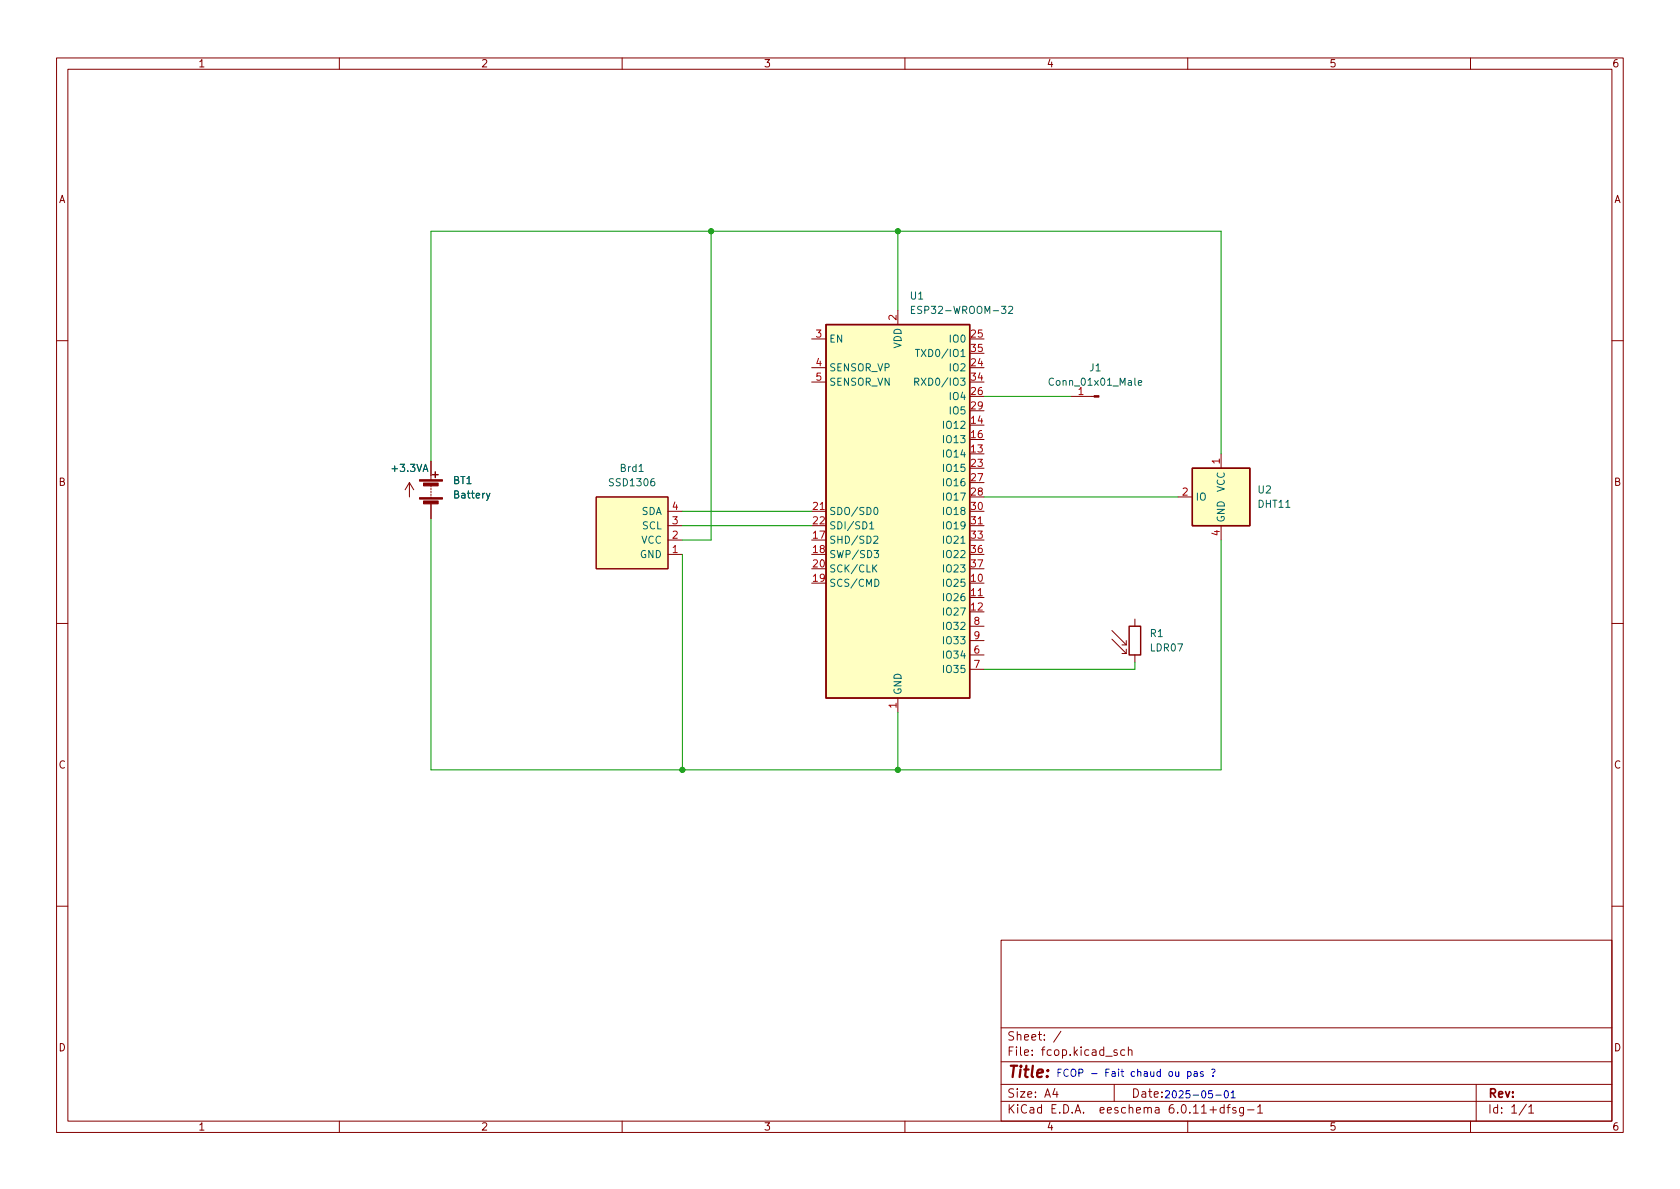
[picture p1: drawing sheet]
<svg xmlns="http://www.w3.org/2000/svg" width="297mm" height="210mm" viewBox="0 0 297 210" stroke-linecap="round" stroke-linejoin="round" font-family="sans-serif">
<g fill="none" stroke="#840000" stroke-width=".18">
<path d="M10 10.2h277v190.1h-277zM12 12.2h273v186.1h-273zM60 10.2v2M110 10.2v2M160 10.2v2M210 10.2v2M260 10.2v2M143.5 59.9h2.5M158.7 54.9v2.5M171.4 59.9h2.6M10 60.2h2M143.5 65h2.5"/>
<path d="M143.5 67.6h2.5M171.4 70.1h2.6M171.4 75.2h2.6M171.4 77.7h2.6M171.4 65h2.6M171.4 72.6h2.6M171.4 67.6h2.6M171.4 62.5h2.6M189.2 70.1h4.2M285 60.2h2M72.4 85.3l-.8 1.3M72.4 85.3v2.6"/>
<path d="M72.4 85.3l.8 1.3M76.2 81.5v3.3M76.2 85.8v.3M76.2 86.4v.2M76.2 86.9v.2M76.2 87.4v.2M76.2 87.9v.2M76.2 89.1v2.6M105.4 87.9h12.7v12.7h-12.7zM118.1 98h2.5M118.1 95.5h2.5M118.1 93h2.5"/>
<path d="M118.1 90.4h2.5M143.5 98h2.5M143.5 95.5h2.5M143.5 93h2.5M143.5 90.4h2.5M171.4 98h2.6M171.4 95.5h2.6M171.4 93h2.6M171.4 90.4h2.6M171.4 87.9h2.6M171.4 80.3h2.6M171.4 82.8h2.6"/>
<path d="M171.4 85.3h2.6M208.3 87.9h2.5M215.9 80.3v2.5M215.9 93v2.5M10 110.2h2M143.5 103.1h2.5M143.5 100.6h2.5M171.4 103.1h2.6M171.4 105.7h2.6M171.4 108.2h2.6M171.4 100.6h2.6M171.4 115.8h2.6"/>
<path d="M171.4 118.4h2.6M171.4 110.7h2.6M171.4 113.3h2.6M196.6 113l2.5 2.6M196.6 111.5l2.5 2.5M198.4 115.6h.7M198.4 114h.7M199.1 113.3v.7M199.1 114.8v.8M200.7 109.5v1.2M200.7 115.8v1.3M285 110.2h2"/>
<path d="M158.7 123.4v2.6M10 160.2h2M177 166.3h108v32h-108zM285 160.2h2M60 198.3v2M110 198.3v2M160 198.3v2M177 194.8h108M177 191.8h108M177 187.8h108M177 181.8h108M182.5 186.5v.1"/>
<path d="M182.5 185.7v.1M184.6 183.8v.1M184.6 183v.1M187.6 182.4l-1.3 1.9M197 191.8v3M198.9 185.7l-.5-.1-.3 .3v.4l.2 .3h.6M199.5 185.8l.2-.2 .4 .1v.9M199.5 185.1v1.5M204.3 195.9h.6v.9M204.9 196.2l-.5 .1a.29 .29 0 0 0-.2 .2 .29 .29 0 0 0 .2 .3h.5M210 198.3v2M220.6 196.3h1.1"/>
<path d="M222.4 195.8l.4-.5v1.5M222.4 196.8h.8M260 198.3v2M261 191.8v6.5M270.3 195.8l.4-.5v1.5M270.3 196.8h.9"/>
</g>
<g fill="#ffffc2" stroke="#ffffc2" stroke-width=".18">
<path d="M105.4 87.9h12.7v12.7h-12.7z"/>
<path d="M210.8 82.8h10.2v10.2h-10.2z"/>
<path d="M146 57.4h25.4v66h-25.4z"/>
</g>
<g fill="none" stroke="#006464" stroke-width=".18">
<path d="M177.1 54.2h.7l-.4 .4 .4 .2v.5l-.2 .1-.5-.1M178.3 54.3l.5-.1 .3 .3-.8 .9h.8M169.8 66.9h.8l-.4 .4 .4 .2v.5l-.2 .1-.6-.1M169.9 62.1l.4-.3v1.3M169.9 63.1h.7M200.7 66.9v1.1l.1 .1M201.3 67.7l.6-.1-.1-.3h-.4l-.1 .2v.6h.5M74.8 83.4l.4-1.3 .5 1.3M74.9 83h.6M86 87.2l.3 .9M86.6 87.2l-.4 1.2-.2 .1M113 83.4h.7"/>
<path d="M115.7 84.6l-.4 .1a.86 .86 0 0 0 0 1.2l.4-.1 .1-.4-.3-.3h-.2l-.2 .3M153.8 92.6l.3-.3v1.2M153.8 93.5h.7M154.5 94.9l.5-.1 .2 .4-.8 .9h.8M154.6 97.3h.7l-.4 .5 .4 .1v.6l-.2 .1-.5-.1M154.6 89.8l.2-.1a.68 .68 0 0 1 .4 .7 .68 .68 0 0 1-.4 .6l-.2-.1-.1-.4zM155 99.9l-.7 .7M169.9 96.1h.7M154.5 100.4l.5 .8M154.7 102.4a.64 .64 0 0 1 .7 .7 .64 .64 0 0 1-.7 .6z"/>
</g>
<g fill="#840000" stroke="#840000" stroke-width=".18">
<path d="M193.4 70h.9v.2h-.9z"/>
<path d="M74.2 88h4v.3h-4z"/>
<path d="M74.2 84.8h4v.3h-4z"/>
<path d="M74.9 88.6h2.6v.5h-2.6z"/>
<path d="M74.9 85.4h2.6v.5h-2.6z"/>
</g>
<path d="M146 57.4h25.4v66h-25.4zM76.5 83.9h1M77 83.4v1M210.8 82.8h10.2v10.2h-10.2zM199.6 110.7h2.1v5.1h-2.1z" fill="none" stroke="#840000" stroke-width=".25"/>
<path d="M145 90.1h.7M173 92.6h.7M173 105.3h.7" fill="none" stroke="#a90000" stroke-width=".18"/>
<path d="M193 189.9h1M214.2 189.1h.4l.2 .1-.3 .7M214.9 193.7h1M216.6 193l.2-.1a.68 .68 0 0 1 .4 .6 .68 .68 0 0 1-.4 .6l-.2-.1-.1-.3zM217.7 193.2l.3-.3v1.2M217.7 194.1h.7" fill="none" stroke="#0000c2" stroke-width=".18"/>
<path d="M125.7 40.9v54.6h-5.1M158.7 40.9v14M174 70.1h15.2M76.2 91.7v44.4h139.7v-40.6M120.6 98v38.1M120.6 90.4h22.9M120.6 93h22.9M174 87.9h34.3M215.9 80.3v-39.4h-139.7v40.6M200.7 117.1v1.3h-26.7M158.7 126v10.1" fill="none" stroke="#009600" stroke-width=".18"/>
<g fill="#009600" stroke="#009600" stroke-width=".18">
<circle cx="120.6" cy="136.1" r=".46"/>
<circle cx="125.7" cy="40.9" r=".46"/>
<circle cx="158.7" cy="40.9" r=".46"/>
<circle cx="158.7" cy="136.1" r=".46"/>
</g>
<text font-size="2.8" fill="#840000" x="178" y="191.2">Title:</text>
<g font-size="2.1" fill="#840000">
<text x="178" y="184.5">Sheet:</text>
<text x="178" y="187.2">File:</text>
<text x="184.4" y="187.2">fcop.kicad_sch</text>
<text x="178" y="197.4">KiCad</text>
<text x="178" y="194.6">Size:</text>
<text x="184.7" y="194.6">A4</text>
<text x="185.7" y="197.4">E.D.A.</text>
<text x="194.6" y="197.4">eeschema</text>
<text x="200" y="194.6">Date:</text>
<text x="207" y="197.4">6.0.11+dfsg-1</text>
<text x="263" y="194.6">Rev:</text>
<text x="263" y="197.4">Id:</text>
<text x="267.1" y="197.4">1/1</text>
</g>
<g font-size="1.8" fill="#840000">
<text x="35" y="12.3">1</text>
<text x="85" y="12.3">2</text>
<text x="135" y="12.3">3</text>
<text x="185" y="12.3">4</text>
<text x="235" y="12.3">5</text>
<text x="285" y="12.3">6</text>
<text x="10.4" y="36.3">A</text>
<text x="285.4" y="36.3">A</text>
<text x="10.3" y="86.3">B</text>
<text x="285.3" y="86.3">B</text>
<text x="10.3" y="136.3">C</text>
<text x="285.3" y="136.3">C</text>
<text x="10.3" y="186.3">D</text>
<text x="285.3" y="186.3">D</text>
<text x="35" y="200.3">1</text>
<text x="85" y="200.3">2</text>
<text x="135" y="200.3">3</text>
<text x="185" y="200.3">4</text>
<text x="235" y="200.3">5</text>
<text x="285" y="200.3">6</text>
</g>
<g font-size="1.8" fill="#006464">
<text x="160.8" y="53.3">U1</text>
<text x="160.8" y="55.9">ESP32-WROOM-32</text>
<text x="146.6" y="61">EN</text>
<text x="159.8" y="61.7" transform="rotate(-90 159.8 61.7)">VDD</text>
<text x="161.7" y="63.5">TXD0/IO1</text>
<text x="167.6" y="61">IO0</text>
<text x="146.6" y="66">SENSOR_VP</text>
<text x="146.6" y="68.6">SENSOR_VN</text>
<text x="161.4" y="68.6">RXD0/IO3</text>
<text x="167.6" y="66">IO2</text>
<text x="167.6" y="71.1">IO4</text>
<text x="185.2" y="68.6">Conn_01x01_Male</text>
<text x="192.5" y="66">J1</text>
<text x="166.4" y="76.2">IO12</text>
<text x="167.6" y="73.7">IO5</text>
<text x="68.9" y="83.8">+3.3VA</text>
<text x="109.5" y="83.8">Brd1</text>
<text x="166.4" y="81.3">IO14</text>
<text x="166.4" y="78.7">IO13</text>
<text x="166.4" y="83.8">IO15</text>
<text x="80" y="86">BT1</text>
<text x="80" y="88.5">Battery</text>
<text x="107.4" y="86.4">SSD1306</text>
<text x="166.4" y="86.4">IO16</text>
<text x="166.4" y="88.9">IO17</text>
<text x="211.3" y="88.9">IO</text>
<text x="216.9" y="87.1" transform="rotate(-90 216.9 87.1)">VCC</text>
<text x="222.3" y="87.6">U2</text>
<text x="113.4" y="91.4">SDA</text>
<text x="113.4" y="94">SCL</text>
<text x="146.6" y="91.4">SDO/SD0</text>
<text x="146.6" y="94">SDI/SD1</text>
<text x="166.4" y="91.4">IO18</text>
<text x="166.4" y="94">IO19</text>
<text x="216.9" y="92.5" transform="rotate(-90 216.9 92.5)">GND</text>
<text x="222.3" y="90.2">DHT11</text>
<text x="113.1" y="99.1">GND</text>
<text x="113.3" y="96.5">VCC</text>
<text x="146.6" y="96.5">SHD/SD2</text>
<text x="146.6" y="99.1">SWP/SD3</text>
<text x="146.6" y="101.6">SCK/CLK</text>
<text x="166.4" y="96.5">IO21</text>
<text x="166.4" y="99.1">IO22</text>
<text x="166.4" y="101.6">IO23</text>
<text x="146.6" y="104.1">SCS/CMD</text>
<text x="166.4" y="104.1">IO25</text>
<text x="166.4" y="106.7">IO26</text>
<text x="166.4" y="109.2">IO27</text>
<text x="166.4" y="111.8">IO32</text>
<text x="203.2" y="113">R1</text>
<text x="166.4" y="116.8">IO34</text>
<text x="166.4" y="119.4">IO35</text>
<text x="166.4" y="114.3">IO33</text>
<text x="203.2" y="115.6">LDR07</text>
<text x="159.8" y="122.9" transform="rotate(-90 159.8 122.9)">GND</text>
</g>
<g font-size="1.8" fill="#a90000">
<text x="144.1" y="59.7">3</text>
<text x="158.5" y="56.8" transform="rotate(-90 158.5 56.8)">2</text>
<text x="171.4" y="59.7">25</text>
<text x="144.1" y="64.8">4</text>
<text x="171.4" y="64.8">24</text>
<text x="171.4" y="62.2">35</text>
<text x="144.1" y="67.3">5</text>
<text x="171.4" y="69.8">26</text>
<text x="171.4" y="67.3">34</text>
<text x="190.5" y="69.8">1</text>
<text x="171.4" y="74.9">14</text>
<text x="171.4" y="77.5">16</text>
<text x="171.4" y="72.4">29</text>
<text x="171.4" y="80">13</text>
<text x="171.4" y="82.5">23</text>
<text x="215.6" y="82.2" transform="rotate(-90 215.6 82.2)">1</text>
<text x="171.4" y="85.1">27</text>
<text x="171.4" y="87.6">28</text>
<text x="208.9" y="87.6">2</text>
<text x="118.7" y="95.2">2</text>
<text x="118.7" y="92.7">3</text>
<text x="118.7" y="90.2">4</text>
<text x="143.5" y="95.2">17</text>
<text x="143.5" y="90.2">21</text>
<text x="143.5" y="92.7">22</text>
<text x="171.4" y="90.2">30</text>
<text x="171.4" y="92.7">31</text>
<text x="171.4" y="95.2">33</text>
<text x="215.6" y="94.9" transform="rotate(-90 215.6 94.9)">4</text>
<text x="118.7" y="97.8">1</text>
<text x="143.5" y="97.8">18</text>
<text x="143.5" y="100.3">20</text>
<text x="171.4" y="97.8">36</text>
<text x="171.4" y="100.3">37</text>
<text x="143.5" y="102.9">19</text>
<text x="171.4" y="102.9">10</text>
<text x="171.4" y="105.4">11</text>
<text x="171.4" y="107.9">12</text>
<text x="172" y="110.5">8</text>
<text x="172" y="113">9</text>
<text x="172" y="115.6">6</text>
<text x="172" y="118.1">7</text>
<text x="158.5" y="125.4" transform="rotate(-90 158.5 125.4)">1</text>
</g>
<g font-size="1.8" fill="#0000c2">
<text x="186.7" y="190.4">FCOP -</text>
<text x="195.5" y="190.4">Fait</text>
<text x="200.1" y="190.4">chaud</text>
<text x="207" y="190.4">ou</text>
<text x="210.4" y="190.4">pas</text>
<text x="214.8" y="190.4">?</text>
<text x="205.7" y="194.2">2025-05-01</text>
</g>
</svg>
